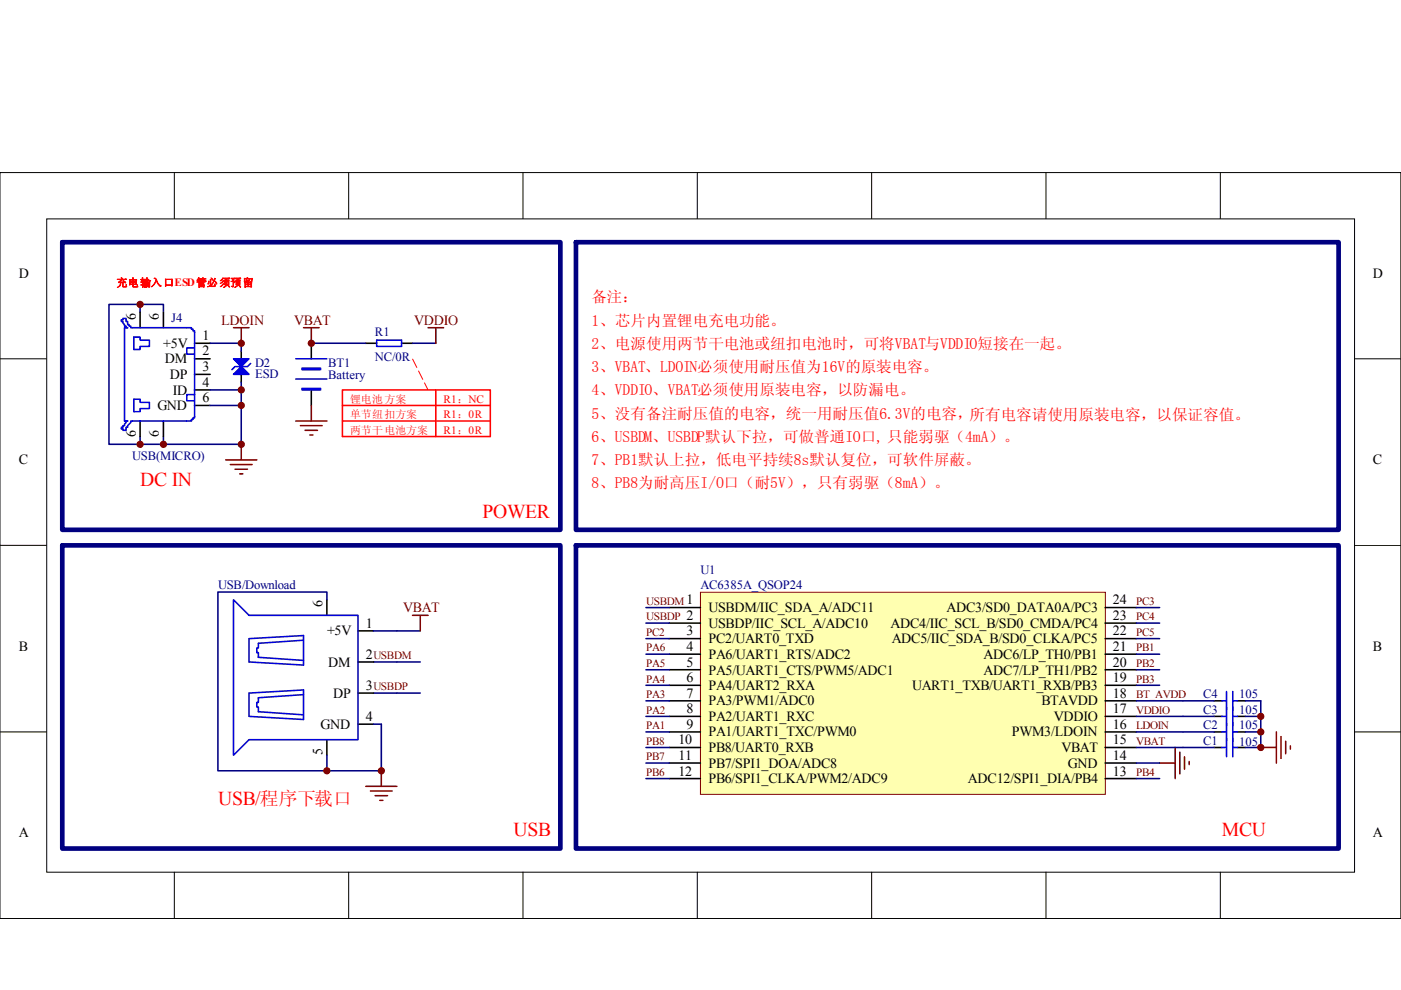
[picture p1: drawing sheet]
<svg xmlns="http://www.w3.org/2000/svg" width="297mm" height="210mm" viewBox="0 0 297 210" stroke-linecap="round" stroke-linejoin="round" font-family="sans-serif">
<g fill="none" stroke="#000" stroke-width=".21">
<path d="M0 36.6h297v158.1h-297zM37 36.5v9.9M73.9 36.5v9.9M110.9 36.5v9.9M147.8 36.5v9.9M184.8 36.5v9.9M221.8 36.5v9.9M258.7 36.5v9.9M9.9 46.4h277.3v138.5h-277.3zM0 76.1h9.9M287.1 76.1h9.9M0 115.6h9.9"/>
<path d="M287.1 115.6h9.9M0 155.2h9.9M287.1 155.2h9.9M37 184.9v9.8M73.9 184.9v9.8M110.9 184.9v9.8M147.8 184.9v9.8M184.8 184.9v9.8M221.8 184.9v9.8M258.7 184.9v9.8"/>
</g>
<g fill="none" stroke="#000" stroke-width=".33">
<path d="M29.7 66.2v3.3M34.6 66.2v3.3M41.3 72.8h3.3M41.3 76.1h3.3M41.3 79.4h3.3M51.1 74.4v1.7M51.1 79.4v1.6M66 72.8v3.3M77.6 72.8h2.3M85.1 72.8h2.4M29.7 89.3v3.3M34.6 89.3v3.3"/>
<path d="M41.3 82.7h3.3M41.3 86h3.3M66 82.7v3.3M69.3 127.2v3.3M75.9 133.8h3.3M69.3 156.8v3.3M75.9 140.4h3.3M75.9 146.9h3.3M75.9 153.5h3.3M257.4 148.6h1.7M257.4 151.9h1.7M257.4 158.5h1.7"/>
<path d="M257.4 155.2h1.7M262.4 148.6h1.6M262.4 151.9h1.6M262.4 158.5h1.6M262.4 155.2h1.6"/>
</g>
<g fill="none" stroke="#00f" stroke-width=".33">
<path d="M27.1 69.5h-.7v19.8h.7M28.1 69.5h11.5M28.4 71.5h1.3v.6h2v1.3h-2v.7h-1.3M41.3 73.8h-1.7v1.3h1.7M41.3 70.5v17.8M53.1 77.1l-.6 .6h-2.7l-.6 .7M62.7 76.1h6.6M79.9 72.1h5.2v1.3h-5.2zM28.1 89.3h11.5M28.4 84.6h1.3v.7h2v1.3h-2v.7h-1.3M41.3 83.7h-1.7v1.3h1.7M62.7 80.4h6.6"/>
<path d="M259.1 148.6h.9M259.1 151.9h.9M259.1 158.5h.9M259.1 155.2h.9M260 146.6v13.9M261.4 148.6h1M261.4 146.6v13.9M261.4 151.9h1M261.4 158.5h1M261.4 155.2h1"/>
</g>
<g fill="none" stroke="#000080" stroke-width=".33">
<path d="M29.7 66.2v-1.7h4.9v1.7M29.7 64.5h-6.6v29.7h6.6M44.6 72.8h6.5v1.6M66 72.8h11.6M87.5 72.8h4.9M29.7 92.6v1.6h4.9v-1.6M44.6 82.7h6.5M51.1 82.7v3.3h-6.5M51.1 86v8.2h-16.5M51.1 81v1.7M69.3 127.2v-1.7h-23.1v37.9h23.1v-3.3M79.2 133.8h9.9"/>
<path d="M79.2 140.4h9.9M79.2 146.9h9.9M79.2 153.5h1.7v9.9h-11.6"/>
</g>
<path d="M27.1 69.5h-.4v-.3h-.3l-.3-1h-.4v-.4h.4v-.3h.6v.7h.4v.6h.3v.4h.3v.3h.4M28.4 71.5v2.6M39.6 69.5h1v.3h.3v.3h.4v.4M27.1 89.3h-.4l-.3 .9h-.3v.4h-.4v.3h.4v.3h.6v-.6h.4v-.4l.6-.6v-.3h.4M28.4 84.6v2.7M41.3 88.3v.3h-.4v.3h-.3v.4h-1M49.5 127.2l3.3 3.3h23.1v26.3h-23.1l-3.3 3.3zM52.8 135.4l11.6-.6v6.2l-11.6-.6zM64.4 135.7l-9.6 .7v1h-.3v1h.3v1l9.6 .6M52.8 146.9l11.6-.6v6.3l-11.6-.7zM64.4 147.3l-9.6 .6v1h-.3v1h.3v1l9.6 .7" fill="none" stroke="#0000bf" stroke-width=".33"/>
<g fill="none" stroke="#800000" stroke-width=".33">
<path d="M49.5 69.5h3.3M51.1 69.5v3.3M64.4 69.5h3.3M66 69.5v3.3M90.8 69.5h3.3M92.4 69.5v3.3M47.9 97.5h6.6M48.8 98.5h4.7M49.8 99.5h2.7M51.1 94.2v3.3M62.7 89.3h6.6M63.7 90.2h4.6"/>
<path d="M64.7 91.2h2.6M65.7 92.2h.6M66 86v3.3M50.8 100.5h.7M87.5 130.5h3.3M89.1 130.5v3.3M249.2 158.5v6.6M250.1 159.5v4.6M77.6 166.7h6.6M78.5 167.7h4.7M79.5 168.7h2.7M80.5 169.7h.7"/>
<path d="M80.9 163.4v3.3M245.9 161.8h3.3M251.1 160.5v2.6M252.1 161.5v.6"/>
</g>
<g fill="#00f" stroke="#00f" stroke-width=".33">
<path d="M51.1 77.7l1.7 1.7h-3.3z"/>
<path d="M49.5 76.1h3.3l-1.7 1.6z"/>
<path d="M64 78.1h4v.3h-4z" fill-rule="evenodd"/>
<path d="M64 82.3h4v.4h-4z" fill-rule="evenodd"/>
</g>
<path d="M72.6 82.7h31.4v9.9h-31.4zM72.6 86h31.4M72.6 89.3h31.4M92.4 82.7v9.9" fill="none" stroke="#f00" stroke-width=".33"/>
<path d="M87.5 76.1l3.3 6.6" fill="none" stroke="#f00" stroke-width=".21" stroke-dasharray="2.1 .7" stroke-linecap="butt"/>
<path d="M13.2 51.4h105.6v60.9h-105.6zM122.1 51.4h161.7v60.9h-161.7zM13.2 115.6h105.6v64.3h-105.6zM122.1 115.6h161.7v64.3h-161.7z" fill="none" stroke="#000080" stroke-width=".99"/>
<path d="M148.6 125.7h85.8v42.7h-85.8z" fill="#ffffb0"/>
<path d="M148.5 125.6h85.9v42.8h-85.9z" fill="none" stroke="#800000" stroke-width=".21"/>
<g fill="none" stroke="#000" stroke-width=".33">
<path d="M141.9 138.7h6.6M141.9 135.4h6.6M141.9 132.1h6.6M141.9 128.8h6.6M234.3 138.7h6.6M234.3 135.4h6.6M234.3 132.1h6.6M234.3 128.8h6.6M141.9 151.9h6.6M141.9 155.2h6.6M141.9 158.5h6.6M141.9 142h6.6"/>
<path d="M141.9 145.3h6.6M141.9 148.6h6.6M234.3 151.9h6.6M234.3 155.2h6.6M234.3 158.5h6.6M234.3 142h6.6M234.3 145.3h6.6M234.3 148.6h6.6M141.9 161.8h6.6M141.9 165.1h6.6M234.3 161.8h6.6M234.3 165.1h6.6"/>
</g>
<g fill="none" stroke="#000080" stroke-width=".33">
<path d="M137 128.8h4.9M137 132.1h4.9M137 135.4h4.9M137 138.7h4.9M240.9 128.8h5M240.9 132.1h5M240.9 135.4h5M240.9 138.7h5M137 142h4.9M137 145.3h4.9M137 148.6h4.9M137 151.9h4.9"/>
<path d="M137 155.2h4.9M137 158.5h4.9M240.9 142h5M240.9 145.3h5M240.9 148.6h16.5M240.9 151.9h16.5M240.9 155.2h16.5M240.9 158.5h16.5M264 148.6h3.3v9.9h-3.3M264 151.9h3.3M264 155.2h3.3M137 161.8h4.9"/>
<path d="M137 165.1h4.9M240.9 161.8h5M240.9 165.1h5"/>
</g>
<path d="M267.3 158.5h3.3M270.6 155.2v6.6M271.6 156.2v4.6M272.6 157.2v2.6M273.6 158.2v.6" fill="none" stroke="#800000" stroke-width=".33"/>
<g fill="#800000" stroke="#800000" stroke-width=".21">
<circle cx="80.9" cy="163.4" r=".66"/>
<circle cx="69.3" cy="163.4" r=".66"/>
<circle cx="51.2" cy="94.2" r=".66"/>
<circle cx="29.7" cy="64.5" r=".66"/>
<circle cx="29.7" cy="94.2" r=".66"/>
<circle cx="34.7" cy="94.2" r=".66"/>
<circle cx="51.2" cy="82.7" r=".66"/>
<circle cx="51.2" cy="86" r=".66"/>
<circle cx="51.2" cy="72.8" r=".66"/>
<circle cx="66" cy="72.8" r=".66"/>
<circle cx="267.3" cy="158.5" r=".66"/>
<circle cx="267.3" cy="155.2" r=".66"/>
<circle cx="267.3" cy="151.9" r=".66"/>
</g>
<g font-size="4.2" fill="#f00">
<text x="29.7" y="103.1">DC IN</text>
<text x="102.3" y="109.7">POWER</text>
<text x="46.2" y="170.7">USB/程序下载口</text>
<text x="108.9" y="177.3">USB</text>
<text x="259.1" y="177.3">MCU</text>
</g>
<g font-size="3.3" fill="#f00">
<text x="125.4" y="64">备注：</text>
<text x="125.4" y="69">1、芯片内置锂电充电功能。</text>
<text x="125.4" y="73.9">2、电源使用两节干电池或纽扣电池时，可将VBAT与VDDIO短接在一起。</text>
<text x="125.4" y="78.8">3、VBAT、LDOIN必须使用耐压值为16V的原装电容。</text>
<text x="125.4" y="83.8">4、VDDIO、VBAT必须使用原装电容，以防漏电。</text>
<text x="125.4" y="88.7">5、没有备注耐压值的电容，统一用耐压值6.3V的电容，所有电容请使用原装电容，以保证容值。</text>
<text x="125.4" y="93.7">6、USBDM、USBDP默认下拉，可做普通IO口, 只能弱驱（4mA）。</text>
<text x="125.4" y="98.7">7、PB1默认上拉，低电平持续8s默认复位，可软件屏蔽。</text>
<text x="125.4" y="103.6">8、PB8为耐高压I/O口（耐5V），只有弱驱（8mA）。</text>
</g>
<g font-size="3">
<text x="4" y="58.9">D</text>
<text x="291.1" y="58.9">D</text>
<text x="28.8" y="67.8" transform="rotate(-90 28.8 67.8)">6</text>
<text x="33.7" y="67.8" transform="rotate(-90 33.7 67.8)">6</text>
<text x="34.6" y="73.8">+5V</text>
<text x="35" y="77.1">DM</text>
<text x="42.9" y="72.2">1</text>
<text x="42.9" y="75.4">2</text>
<text x="36" y="80.4">DP</text>
<text x="36.7" y="83.7">ID</text>
<text x="42.9" y="78.7">3</text>
<text x="42.9" y="82">4</text>
<text x="33.4" y="87">GND</text>
<text x="42.9" y="85.3">6</text>
<text x="28.8" y="92.6" transform="rotate(-90 28.8 92.6)">6</text>
<text x="33.7" y="92.6" transform="rotate(-90 33.7 92.6)">6</text>
<text x="4" y="98.5">C</text>
<text x="291.1" y="98.5">C</text>
<text x="68.4" y="128.8" transform="rotate(-90 68.4 128.8)">6</text>
<text x="145.5" y="128.1">1</text>
<text x="145.5" y="131.4">2</text>
<text x="150.2" y="129.8">USBDM/IIC_SDA_A/ADC11</text>
<text x="200.7" y="129.8">ADC3/SD0_DATA0A/PC3</text>
<text x="236" y="131.4">23</text>
<text x="236" y="128.1">24</text>
<text x="69.3" y="134.7">+5V</text>
<text x="77.6" y="133.1">1</text>
<text x="145.5" y="134.7">3</text>
<text x="150.2" y="133.1">USBDP/IIC_SCL_A/ADC10</text>
<text x="150.2" y="136.4">PC2/UART0_TXD</text>
<text x="188.8" y="133.1">ADC4/IIC_SCL_B/SD0_CMDA/PC4</text>
<text x="189.1" y="136.4">ADC5/IIC_SDA_B/SD0_CLKA/PC5</text>
<text x="236" y="134.7">22</text>
<text x="4" y="138">B</text>
<text x="69.6" y="141.3">DM</text>
<text x="77.6" y="139.7">2</text>
<text x="145.5" y="138">4</text>
<text x="145.5" y="141.3">5</text>
<text x="150.2" y="139.7">PA6/UART1_RTS/ADC2</text>
<text x="150.2" y="143">PA5/UART1_CTS/PWM5/ADC1</text>
<text x="208.5" y="139.7">ADC6/LP_TH0/PB1</text>
<text x="208.5" y="143">ADC7/LP_TH1/PB2</text>
<text x="236" y="138">21</text>
<text x="236" y="141.3">20</text>
<text x="291.1" y="138">B</text>
<text x="70.6" y="147.9">DP</text>
<text x="77.6" y="146.3">3</text>
<text x="145.5" y="144.6">6</text>
<text x="145.5" y="147.9">7</text>
<text x="150.2" y="146.3">PA4/UART2_RXA</text>
<text x="150.2" y="149.5">PA3/PWM1/ADC0</text>
<text x="193.4" y="146.3">UART1_TXB/UART1_RXB/PB3</text>
<text x="220.8" y="149.5">BTAVDD</text>
<text x="236" y="147.9">18</text>
<text x="236" y="144.6">19</text>
<text x="68" y="154.5">GND</text>
<text x="77.6" y="152.8">4</text>
<text x="145.5" y="151.2">8</text>
<text x="145.5" y="154.5">9</text>
<text x="150.2" y="152.8">PA2/UART1_RXC</text>
<text x="223.4" y="152.8">VDDIO</text>
<text x="236" y="151.2">17</text>
<text x="236" y="154.5">16</text>
<text x="68.4" y="160.1" transform="rotate(-90 68.4 160.1)">5</text>
<text x="143.8" y="157.8">10</text>
<text x="143.8" y="161.1">11</text>
<text x="150.2" y="156.1">PA1/UART1_TXC/PWM0</text>
<text x="150.2" y="159.4">PB8/UART0_RXB</text>
<text x="214.5" y="156.1">PWM3/LDOIN</text>
<text x="225" y="159.4">VBAT</text>
<text x="236" y="157.8">15</text>
<text x="236" y="161.1">14</text>
<text x="143.8" y="164.4">12</text>
<text x="150.2" y="162.7">PB7/SPI1_DOA/ADC8</text>
<text x="150.2" y="166">PB6/SPI1_CLKA/PWM2/ADC9</text>
<text x="205.2" y="166">ADC12/SPI1_DIA/PB4</text>
<text x="226.4" y="162.7">GND</text>
<text x="236" y="164.4">13</text>
<text x="4" y="177.6">A</text>
<text x="291.1" y="177.6">A</text>
</g>
<g font-size="3" fill="#800000">
<text x="46.9" y="68.8">LDOIN</text>
<text x="62.4" y="68.8">VBAT</text>
<text x="87.8" y="68.8">VDDIO</text>
<text x="85.5" y="129.8">VBAT</text>
</g>
<g font-size="2.7" fill="#000080">
<text x="36.3" y="68.3">J4</text>
<text x="79.5" y="71.2">R1</text>
<text x="54.1" y="77.8">D2</text>
<text x="69.6" y="77.8">BT1</text>
<text x="79.5" y="76.5">NC/0R</text>
<text x="54.1" y="80.1">ESD</text>
<text x="69.6" y="80.4">Battery</text>
<text x="28" y="97.6">USB(MICRO)</text>
<text x="46.2" y="124.9">USB/Download</text>
<text x="148.5" y="121.6">U1</text>
<text x="148.5" y="124.9">AC6385A_QSOP24</text>
<text x="255.1" y="148">C4</text>
<text x="262.7" y="148">105</text>
<text x="255.1" y="151.3">C3</text>
<text x="255.1" y="154.6">C2</text>
<text x="262.7" y="151.3">105</text>
<text x="262.7" y="154.6">105</text>
<text x="255.1" y="157.9">C1</text>
<text x="262.7" y="158.3">105</text>
</g>
<g font-size="2.4" fill="#f00">
<text x="94.1" y="85.4">R1：NC</text>
<text x="94.1" y="88.7">R1：0R</text>
<text x="94.1" y="92">R1：0R</text>
</g>
<g font-size="2.4" fill="#800000">
<text x="137" y="128.2">USBDM</text>
<text x="137" y="131.5">USBDP</text>
<text x="240.9" y="128.2">PC3</text>
<text x="240.9" y="131.5">PC4</text>
<text x="137" y="134.8">PC2</text>
<text x="240.9" y="134.8">PC5</text>
<text x="79.2" y="139.7">USBDM</text>
<text x="137" y="141.4">PA5</text>
<text x="137" y="138.1">PA6</text>
<text x="240.9" y="141.4">PB2</text>
<text x="240.9" y="138.1">PB1</text>
<text x="79.2" y="146.3">USBDP</text>
<text x="137" y="148">PA3</text>
<text x="137" y="144.7">PA4</text>
<text x="240.9" y="148">BT_AVDD</text>
<text x="240.9" y="144.7">PB3</text>
<text x="137" y="151.3">PA2</text>
<text x="137" y="154.6">PA1</text>
<text x="240.9" y="151.3">VDDIO</text>
<text x="240.9" y="154.6">LDOIN</text>
<text x="137" y="157.9">PB8</text>
<text x="137" y="161.1">PB7</text>
<text x="240.9" y="157.9">VBAT</text>
<text x="137" y="164.4">PB6</text>
<text x="240.9" y="164.4">PB4</text>
</g>
<g font-size="2.3" fill="#f00">
<text x="24.7" y="60.7">充电输入口ESD管必 须预留</text>
<text x="74.3" y="85.4">锂电池方案</text>
<text x="74.3" y="88.7">单节纽扣方案</text>
<text x="74.3" y="92">两节干电池方案</text>
</g>
</svg>
